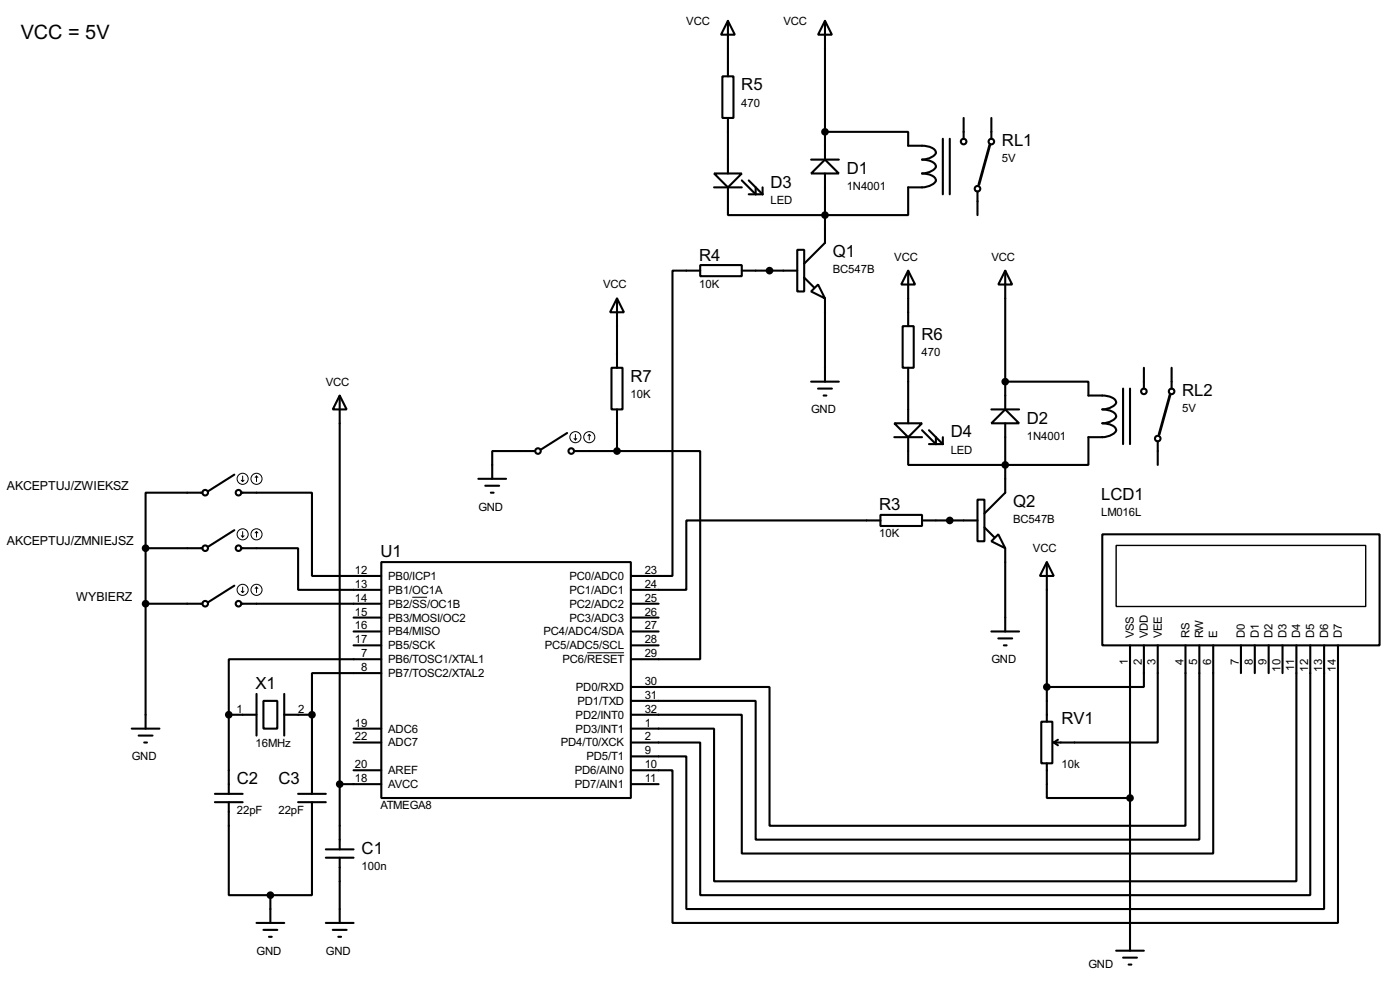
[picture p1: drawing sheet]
<svg xmlns="http://www.w3.org/2000/svg" width="256mm" height="180mm" viewBox="0 0 256 180" stroke-linecap="round" stroke-linejoin="round" font-family="sans-serif">
<g fill="none" stroke="#000" stroke-width=".38">
<path d="M132.3 14h2.1v7.6h-2.1zM133.3 3.8l1.3 2.5h-2.5zM133.3 3.8v10.2M151.1 3.8l1.3 2.5h-2.5zM151.1 3.8v25.4M130.8 31.7h5.1l-2.6 2.6zM130.8 34.3h5.1M133.3 21.6v10.1M135.9 33l2.5 2.6v-1.3M137.2 33l2.5 2.6M137.2 35.6h2.5M139.7 34.3v1.3"/>
<path d="M148.6 29.2h5.1M151.1 29.2l2.6 2.5h-5.1zM151.1 24.1h15.3v2.6a8.5 8.5 0 0 1 4.3 .3 .89 .89 0 0 1 .7 1.2 3.2 3.2 0 0 1-2.5 1 3.2 3.2 0 0 1 2.5 .9 .88 .88 0 0 1-.7 1.2l-1.2 .4h-.6a3.2 3.2 0 0 1 2.5 1 .88 .88 0 0 1-.7 1.1 7 7 0 0 1-4.3 .5v5.1h-33.1v-5.1M151.1 31.7v12.7l-3.8 3.9M172.7 25.4v10.2M174 25.4v10.2M176.5 21.6v3.8M179.1 35.1v4.3M181.6 21.6v3.8M113 54.6l1.3 2.5h-2.5zM113 54.6v12.7M128.3 48.5h7.6v2h-7.6z"/>
<path d="M128.3 49.5h-5.1v55.9h-7.6M135.9 49.5h10.1M146 45.7h1.3v7.6h-1.3zM147.3 50.8l1.8 1.8M148.6 53.3l1.3-1.2 1.2 2.5zM151.1 54.6v15.2M165.4 59.7h2v7.6h-2zM166.4 49.5l1.2 2.6h-2.5zM166.4 49.5v10.2M184.1 49.5l1.3 2.6h-2.5zM184.1 49.5v25.4M62.2 72.4l1.3 2.5h-2.5z"/>
<path d="M62.2 72.4v83M103.9 79.2l-4.8 3.1M112 67.3h2v7.6h-2zM113 74.9v7.6M148.6 69.8h5.1M149.9 71.1h2.5M150.9 72.4h.5M163.8 77.5h5.1l-2.5 2.5zM166.4 67.3v10.2M168.9 78.7l2.5 2.6v-1.3M170.2 78.7l2.5 2.6M181.6 74.9h5.1"/>
<path d="M184.1 74.9l2.6 2.6h-5.1zM184.1 69.8h15.3v2.6a8.5 8.5 0 0 1 4.3 .3 .89 .89 0 0 1 .7 1.2 3.2 3.2 0 0 1-2.5 1 3.2 3.2 0 0 1 2.5 .9 .88 .88 0 0 1-.7 1.2l-1.1 .4-.7 .1a3.2 3.2 0 0 1 2.5 .9 .88 .88 0 0 1-.7 1.2 7 7 0 0 1-4.3 .4v5.1h-33v-5.1M184.1 77.5v12.7l-3.8 3.8M205.7 71.1v10.2M207 71.1v10.2M209.5 67.3v3.8M214.6 67.3v3.8M37.1 90.2h-10.4v10.1M42.9 97l-4.8 3.1M42.9 86.9l-4.8 3M44.2 90.2h12.9v15.2h12.7M87.6 87.6h5.1"/>
<path d="M88.9 88.9h2.5M89.9 90.2h.5M98 82.5h-7.8v5.1M105.2 82.5h7.8M113 82.5h15.3v38.1h-12.7M161.3 94.2h7.6v2.1h-7.6zM161.3 95.2h-35.6v12.7h-10.1M163.8 80h5.1M168.9 95.2h10.2M170.2 81.3h2.5M172.7 80v1.3M179.1 91.4h1.2v7.7h-1.2z"/>
<path d="M180.3 96.5l1.8 1.8M181.6 99.1l1.3-1.3 1.2 2.5zM201.9 97.8h50.8v20.3h-50.8zM212.1 80.8v4.3M26.7 110.5h10.4M26.7 100.3v33M26.7 100.3h10.4M42.9 107.2l-4.8 3M44.2 100.3h10.4v7.6h15.2M44.2 110.5h25.6M64.8 113h5M64.8 115.6h5"/>
<path d="M64.8 118.1h5M69.8 102.9h45.8v43.1h-45.8zM115.6 110.5h5M115.6 113h5M115.6 115.6h5M115.6 118.1h5M181.6 115.6h5.1M182.9 116.8h2.5M183.9 118.1h.5M184.1 100.3v15.3M191.8 102.9l1.2 2.5h-2.5zM191.8 102.9v29.2"/>
<path d="M207 118.1v55.9M209.5 118.1v7.6h-17.7M212.1 118.1v17.8h-19.1M217.2 118.1v33h-76.2v-25.4h-25.4M219.7 118.1v35.6h-81.3v-25.4h-22.8M222.2 118.1v38.1h-86.3v-25.4h-20.3M227.3 118.1v5.1M229.9 118.1v5.1M232.4 118.1v5.1M234.9 118.1v5.1M237.5 118.1v43.2h-106.7v-28h-15.2M240 118.1v45.7h-111.7v-27.9h-12.7"/>
<path d="M242.6 118.1v48.3h-116.9v-28h-10.1M245.1 118.1v50.8h-121.9v-27.9h-7.6M24.1 133.3h5.1M25.4 134.6h2.5M26.4 135.9h.5M41.9 130.8h5.1M41.9 130.8v14.5M47 127v7.6M48.3 128.3h2.5v5h-2.5zM52.1 130.8h5M52.1 127v7.6M57.1 130.8v14.5"/>
<path d="M64.8 133.3h5M64.8 135.9h5M69.8 123.2h-12.7v7.6M69.8 120.6h-27.9v10.2M190.8 132.1h2v7.6h-2zM191.8 139.7v6.3h15.2M193 135.9l.8 .5M193.8 135.4l-.8 .5M39.4 146.8h5M39.4 145.3h5M41.9 146.8v17h7.6M54.6 146.8h5.1"/>
<path d="M54.6 145.3h5.1M57.1 146.8v17h-7.6M59.7 155.4h5.1M59.7 157h5.1M62.2 143.5h7.6M62.2 157v11.9M64.8 141h5M115.6 143.5h5M47 168.9h5.1M48.3 170.2h2.5M49.3 171.4h.5M49.5 163.8v5.1"/>
<path d="M59.7 168.9h5.1M61 170.2h2.5M62 171.4h.5M204.5 174h5M205.7 175.3h2.6M206.8 176.5h.5"/>
<circle cx="176.5" cy="25.9" r=".51"/>
<circle cx="179.1" cy="34.5" r=".51"/>
<circle cx="181.6" cy="25.9" r=".51"/>
<circle cx="209.5" cy="71.6" r=".51"/>
<circle cx="214.6" cy="71.6" r=".51"/>
<circle cx="37.6" cy="90.2" r=".51"/>
<circle cx="43.7" cy="90.2" r=".51"/>
<circle cx="98.6" cy="82.5" r=".51"/>
<circle cx="104.6" cy="82.5" r=".51"/>
<circle cx="212.1" cy="80.3" r=".51"/>
<circle cx="37.6" cy="110.5" r=".51"/>
<circle cx="37.6" cy="100.3" r=".51"/>
<circle cx="43.7" cy="110.5" r=".51"/>
<circle cx="43.7" cy="100.3" r=".51"/>
</g>
<g fill="none" stroke="#000" stroke-width=".18">
<path d="M105.4 79.5v1M107.9 79.5l-.2 .3M107.9 79.5l.3 .3M107.9 79.5v1M44.2 98l.2 .3M44.2 87.9l.2 .2M44.4 87.1v1M44.4 97.3v1M44.7 98l-.3 .3M44.7 87.9l-.3 .2M47 97.3l-.3 .2M47 97.3l.2 .2"/>
<path d="M47 87.1v1M47 97.3v1M47 87.1l-.3 .3M47 87.1l.2 .3M105.2 80.3l.2 .2M105.7 80.3l-.3 .2M44.2 108.2l.2 .3M44.4 107.4v1.1M44.7 108.2l-.3 .3M47 107.4v1.1M47 107.4l-.3 .3M47 107.4l.2 .3"/>
<path d="M75.5 109.3h2.7M107.6 119.5h6.7"/>
<circle cx="44.4" cy="97.8" r="1.02"/>
<circle cx="44.4" cy="87.6" r="1.02"/>
<circle cx="47" cy="87.6" r="1.02"/>
<circle cx="47" cy="97.8" r="1.02"/>
<circle cx="105.4" cy="80" r="1.02"/>
<circle cx="107.9" cy="80" r="1.02"/>
<circle cx="44.4" cy="108" r="1.02"/>
<circle cx="47" cy="108" r="1.02"/>
</g>
<path d="M204.5 99.8h45.7v11.2h-45.7z" fill="none" stroke="#000" stroke-width=".25"/>
<path d="M181.4 26.4l-2.1 7.4M214.4 72.1l-2.1 7.4" fill="none" stroke="#000" stroke-width=".51"/>
<g fill="#000" stroke="#000" stroke-width=".38">
<circle cx="151.1" cy="24.1" r=".51"/>
<circle cx="151.1" cy="39.4" r=".51"/>
<circle cx="141" cy="49.5" r=".51"/>
<circle cx="184.1" cy="69.8" r=".51"/>
<circle cx="113" cy="82.5" r=".51"/>
<circle cx="174" cy="95.2" r=".51"/>
<circle cx="184.1" cy="85.1" r=".51"/>
<circle cx="26.7" cy="110.5" r=".51"/>
<circle cx="26.7" cy="100.3" r=".51"/>
<circle cx="41.9" cy="130.8" r=".51"/>
<circle cx="57.1" cy="130.8" r=".51"/>
<circle cx="191.8" cy="125.7" r=".51"/>
<circle cx="62.2" cy="143.5" r=".51"/>
<circle cx="207" cy="146" r=".51"/>
<circle cx="49.5" cy="163.8" r=".51"/>
</g>
<text font-size="4.1" x="3.8" y="7.1">VCC = 5V</text>
<g font-size="3.4">
<text x="135.8" y="16.6">R5</text>
<text x="183.6" y="26.7">RL1</text>
<text x="141.1" y="34.3">D3</text>
<text x="155.1" y="31.8">D1</text>
<text x="128.1" y="47.7">R4</text>
<text x="152.6" y="47">Q1</text>
<text x="168.8" y="62.3">R6</text>
<text x="115.5" y="69.9">R7</text>
<text x="188.1" y="77.5">D2</text>
<text x="216.6" y="72.4">RL2</text>
<text x="174.2" y="80.1">D4</text>
<text x="161.1" y="93.4">R3</text>
<text x="185.6" y="92.8">Q2</text>
<text x="201.7" y="91.5">LCD1</text>
<text x="69.7" y="102">U1</text>
<text x="46.8" y="126.2">X1</text>
<text x="194.5" y="132.5">RV1</text>
<text x="43.4" y="143.5">C2</text>
<text x="51" y="143.5">C3</text>
<text x="66.3" y="156.2">C1</text>
</g>
<g font-size="2.5">
<text x="1.3" y="89.7">AKCEPTUJ/ZWIEKSZ</text>
<text x="1.3" y="99.8">AKCEPTUJ/ZMNIEJSZ</text>
<text x="14" y="110">WYBIERZ</text>
</g>
<g font-size="2.3">
<text x="125.7" y="4.5">VCC</text>
<text x="143.5" y="4.5">VCC</text>
<text x="135.8" y="19.5">470</text>
<text x="183.6" y="29.7">5V</text>
<text x="155.1" y="34.8">1N4001</text>
<text x="141.1" y="37.3">LED</text>
<text x="163.8" y="47.7">VCC</text>
<text x="181.6" y="47.7">VCC</text>
<text x="110.5" y="52.8">VCC</text>
<text x="128.1" y="52.7">10K</text>
<text x="152.6" y="50">BC547B</text>
<text x="168.8" y="65.2">470</text>
<text x="59.7" y="70.6">VCC</text>
<text x="115.5" y="72.9">10K</text>
<text x="148.6" y="75.6">GND</text>
<text x="216.6" y="75.4">5V</text>
<text x="174.2" y="83">LED</text>
<text x="188.1" y="80.5">1N4001</text>
<text x="87.6" y="93.4">GND</text>
<text x="185.6" y="95.7">BC547B</text>
<text x="201.7" y="94.4">LM016L</text>
<text x="161.1" y="98.3">10K</text>
<text x="189.2" y="101">VCC</text>
<text x="65" y="105">12</text>
<text x="65" y="107.6">13</text>
<text x="71.1" y="106.1">PB0/ICP1</text>
<text x="104.3" y="106.1">PC0/ADC0</text>
<text x="118.1" y="105">23</text>
<text x="118.1" y="107.6">24</text>
<text x="65" y="110.1">14</text>
<text x="65" y="112.6">15</text>
<text x="71.1" y="108.7">PB1/OC1A</text>
<text x="71.1" y="111.2">PB2/SS/OC1B</text>
<text x="71.1" y="113.7">PB3/MOSI/OC2</text>
<text x="104.3" y="108.7">PC1/ADC1</text>
<text x="104.3" y="111.2">PC2/ADC2</text>
<text x="104.3" y="113.7">PC3/ADC3</text>
<text x="118.1" y="110.1">25</text>
<text x="118.1" y="112.6">26</text>
<text x="65" y="115.2">16</text>
<text x="65" y="117.7">17</text>
<text x="71.1" y="116.3">PB4/MISO</text>
<text x="71.1" y="118.8">PB5/SCK</text>
<text x="99.6" y="116.3">PC4/ADC4/SDA</text>
<text x="99.8" y="118.8">PC5/ADC5/SCL</text>
<text x="118.1" y="115.2">27</text>
<text x="118.1" y="117.7">28</text>
<text x="207.7" y="116.8" transform="rotate(-90 207.7 116.8)">VSS</text>
<text x="210.3" y="116.8" transform="rotate(-90 210.3 116.8)">VDD</text>
<text x="212.8" y="116.8" transform="rotate(-90 212.8 116.8)">VEE</text>
<text x="217.9" y="116.8" transform="rotate(-90 217.9 116.8)">RS</text>
<text x="220.4" y="116.8" transform="rotate(-90 220.4 116.8)">RW</text>
<text x="223" y="116.8" transform="rotate(-90 223 116.8)">E</text>
<text x="228" y="116.8" transform="rotate(-90 228 116.8)">D0</text>
<text x="230.6" y="116.8" transform="rotate(-90 230.6 116.8)">D1</text>
<text x="233.1" y="116.8" transform="rotate(-90 233.1 116.8)">D2</text>
<text x="235.7" y="116.8" transform="rotate(-90 235.7 116.8)">D3</text>
<text x="238.2" y="116.8" transform="rotate(-90 238.2 116.8)">D4</text>
<text x="240.7" y="116.8" transform="rotate(-90 240.7 116.8)">D5</text>
<text x="243.3" y="116.8" transform="rotate(-90 243.3 116.8)">D6</text>
<text x="245.8" y="116.8" transform="rotate(-90 245.8 116.8)">D7</text>
<text x="66.2" y="120.3">7</text>
<text x="66.2" y="122.8">8</text>
<text x="71.1" y="121.4">PB6/TOSC1/XTAL1</text>
<text x="71.1" y="123.9">PB7/TOSC2/XTAL2</text>
<text x="103" y="121.4">PC6/RESET</text>
<text x="118.1" y="120.3">29</text>
<text x="118.1" y="125.3">30</text>
<text x="181.6" y="121.4">GND</text>
<text x="206.6" y="121.8" transform="rotate(-90 206.6 121.8)">1</text>
<text x="209.2" y="121.8" transform="rotate(-90 209.2 121.8)">2</text>
<text x="211.7" y="121.8" transform="rotate(-90 211.7 121.8)">3</text>
<text x="216.8" y="121.8" transform="rotate(-90 216.8 121.8)">4</text>
<text x="219.3" y="121.8" transform="rotate(-90 219.3 121.8)">5</text>
<text x="221.9" y="121.8" transform="rotate(-90 221.9 121.8)">6</text>
<text x="226.9" y="121.8" transform="rotate(-90 226.9 121.8)">7</text>
<text x="229.5" y="121.8" transform="rotate(-90 229.5 121.8)">8</text>
<text x="232" y="121.8" transform="rotate(-90 232 121.8)">9</text>
<text x="234.6" y="122.9" transform="rotate(-90 234.6 122.9)">10</text>
<text x="237.1" y="122.8" transform="rotate(-90 237.1 122.8)">11</text>
<text x="239.6" y="122.9" transform="rotate(-90 239.6 122.9)">12</text>
<text x="242.2" y="122.9" transform="rotate(-90 242.2 122.9)">13</text>
<text x="244.7" y="122.9" transform="rotate(-90 244.7 122.9)">14</text>
<text x="43.3" y="130.4">1</text>
<text x="54.6" y="130.4">2</text>
<text x="105.5" y="131.5">PD2/INT0</text>
<text x="105.5" y="126.4">PD0/RXD</text>
<text x="105.8" y="129">PD1/TXD</text>
<text x="118.1" y="127.9">31</text>
<text x="118.1" y="130.4">32</text>
<text x="46.8" y="136.7">16MHz</text>
<text x="65" y="135.5">22</text>
<text x="65" y="133">19</text>
<text x="71.1" y="136.6">ADC7</text>
<text x="71.1" y="134.1">ADC6</text>
<text x="102.7" y="136.6">PD4/T0/XCK</text>
<text x="105.5" y="134.1">PD3/INT1</text>
<text x="118.1" y="133">1</text>
<text x="118.1" y="135.5">2</text>
<text x="24.1" y="139.1">GND</text>
<text x="65" y="140.6">20</text>
<text x="65" y="143.1">18</text>
<text x="71.1" y="141.7">AREF</text>
<text x="105.3" y="141.7">PD6/AIN0</text>
<text x="107.4" y="139.1">PD5/T1</text>
<text x="118.1" y="138">9</text>
<text x="118.1" y="140.6">10</text>
<text x="118.1" y="143.1">11</text>
<text x="194.5" y="140.5">10k</text>
<text x="43.4" y="149">22pF</text>
<text x="51" y="149">22pF</text>
<text x="69.7" y="148.1">ATMEGA8</text>
<text x="71.1" y="144.2">AVCC</text>
<text x="105.3" y="144.2">PD7/AIN1</text>
<text x="66.3" y="159.2">100n</text>
<text x="47" y="174.7">GND</text>
<text x="59.7" y="174.7">GND</text>
<text x="199.4" y="177.2">GND</text>
</g>
</svg>
